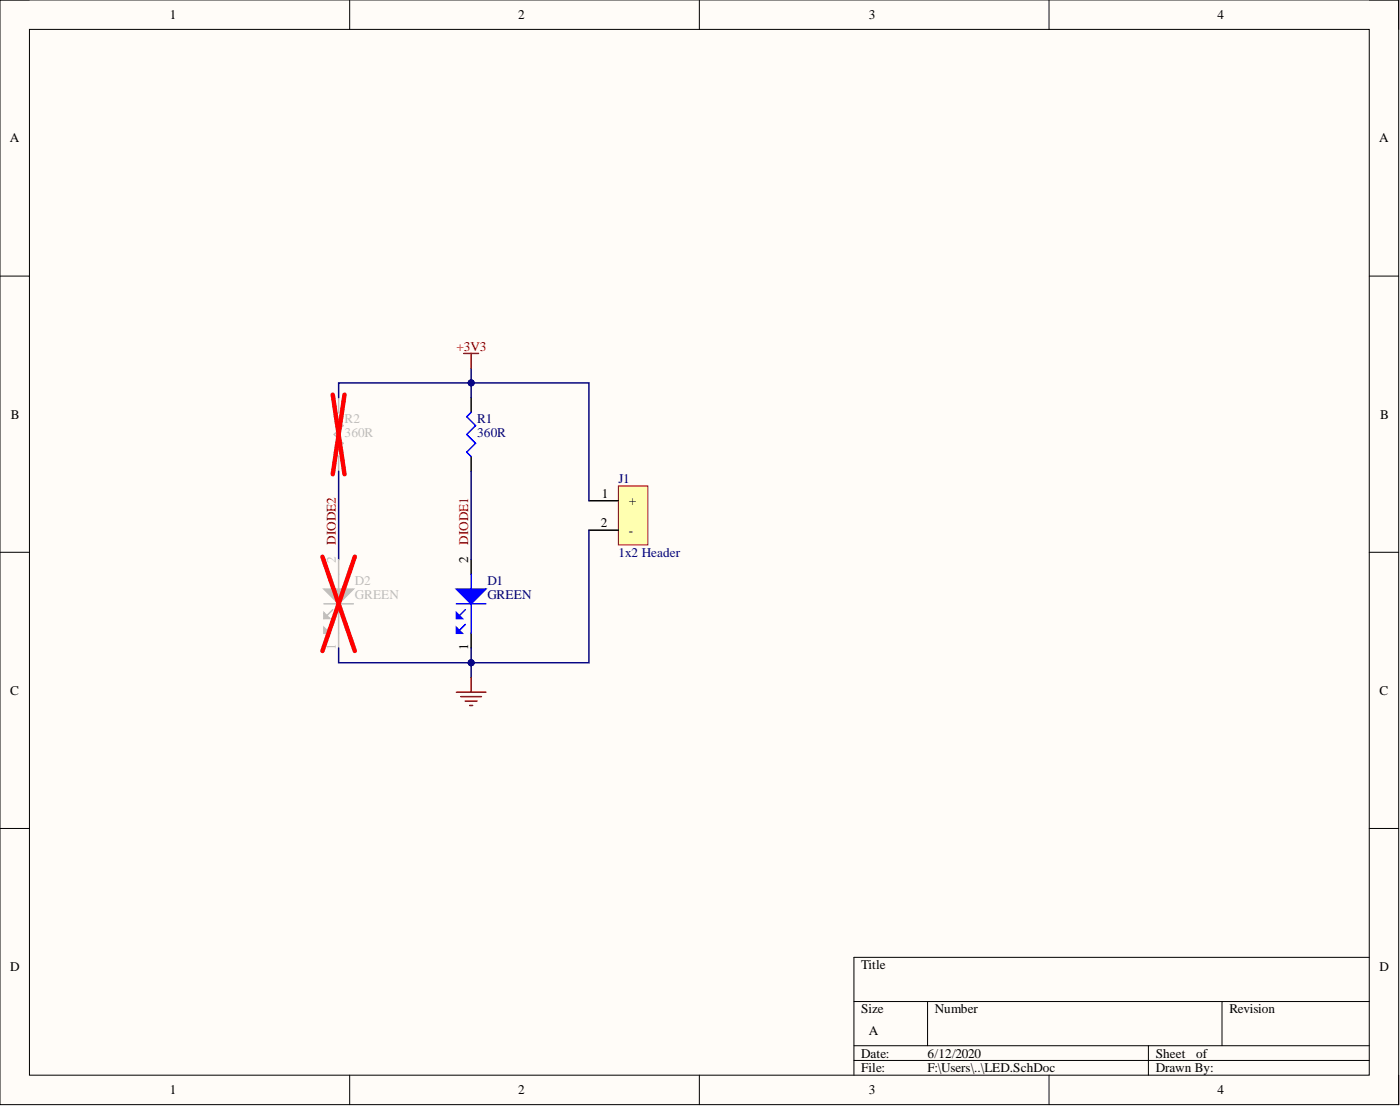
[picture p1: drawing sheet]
<svg xmlns="http://www.w3.org/2000/svg" width="241mm" height="190mm" viewBox="0 0 241 190" stroke-linecap="round" stroke-linejoin="round" font-family="sans-serif">
<path d="M0 0h241.1v190.3h-241.1z" fill-rule="evenodd" fill="#fffcf8"/>
<path d="M0 0h241.1v190.3h-241.1z" fill="none" stroke="#000" stroke-width=".17"/>
<path d="M5.1 5.1h230.9v180.1h-230.9z" fill-rule="evenodd" fill="#fffcf8"/>
<g fill="none" stroke="#000" stroke-width=".17">
<path d="M0 0h5.1M60.3 0v5.1M120.5 0v5.1M180.8 0v5.1M236 0h5.1v5.1M5.1 5.1h230.9v180.1h-230.9zM0 47.6h5.1M236 47.6h5.1M0 95.1h5.1M236 95.1h5.1M0 142.7h5.1M236 142.7h5.1"/>
<path d="M147.2 172.5h88.8M159.9 172.5v7.6M210.6 172.5v7.6M236 164.9h-88.8v20.3M60.3 185.2v5.1M120.5 185.2v5.1M147.2 180.1h88.8M147.2 182.7h88.8M180.8 185.2v5.1M197.9 180.1v5.1M241.1 185.2v5.1"/>
</g>
<path d="M106.6 83.7h5.1v10.2h-5.1z" fill-rule="evenodd" fill="#ffffb0"/>
<path d="M106.6 83.7h5.1v10.2h-5.1z" fill="none" stroke="#800000" stroke-width=".17"/>
<path d="M81.2 68.5v2.5M81.2 78.6v2.6M81.2 96.4v2.5M101.5 86.2h5.1M101.5 91.3h5.1M81.2 109.1v2.5" fill="none" stroke="#000" stroke-width=".25"/>
<path d="M81.2 71l-.8 .8 1.6 1.5-1.6 1.5 1.6 1.6-1.6 1.5 .8 .7M81.2 98.9v2.6M78.7 104h5M80.2 105l-1.5 1.5M81.2 104v5.1" fill="none" stroke="#00f" stroke-width=".25"/>
<path d="M78.7 101.5h5l-2.5 2.5z" fill="#00f"/>
<path d="M78.7 101.5h5l-2.5 2.5z" fill="none" stroke="#00f" stroke-width=".25"/>
<path d="M78.7 105.5l1 1h-1z" fill="#00f"/>
<path d="M78.7 105.5l1 1h-1zM80.2 107.6l-1.5 1.5" fill="none" stroke="#00f" stroke-width=".25"/>
<path d="M78.7 108.1l1 1h-1z" fill="#00f"/>
<path d="M78.7 108.1l1 1h-1z" fill="none" stroke="#00f" stroke-width=".25"/>
<path d="M81.2 68.5v-2.5h20.3v20.2" fill="none" stroke="#000080" stroke-width=".25"/>
<circle cx="81.2" cy="66" r=".51" fill="#000080"/>
<circle cx="81.2" cy="66" r=".51" fill="none" stroke="#000080" stroke-width=".17"/>
<path d="M101.5 91.3v22.9h-20.3v-2.6" fill="none" stroke="#000080" stroke-width=".25"/>
<circle cx="81.2" cy="114.2" r=".51" fill="#000080"/>
<circle cx="81.2" cy="114.2" r=".51" fill="none" stroke="#000080" stroke-width=".17"/>
<path d="M81.2 63.4v2.6" fill="none" stroke="#000080" stroke-width=".25"/>
<circle cx="81.2" cy="66" r=".51" fill="#000080"/>
<circle cx="81.2" cy="66" r=".51" fill="none" stroke="#000080" stroke-width=".17"/>
<path d="M81.2 114.2v2.5" fill="none" stroke="#000080" stroke-width=".25"/>
<circle cx="81.2" cy="114.2" r=".51" fill="#000080"/>
<circle cx="81.2" cy="114.2" r=".51" fill="none" stroke="#000080" stroke-width=".17"/>
<path d="M58.4 81.2v15.2M81.2 81.2v15.2" fill="none" stroke="#000080" stroke-width=".25"/>
<path d="M79.9 60.9h2.6M81.2 60.9v2.5M78.7 119.2h5M79.4 120h3.6M81.2 116.7v2.5M80.2 120.8h2M81 121.5h.5" fill="none" stroke="#800000" stroke-width=".25"/>
<path d="M58.4 68.5v2.5l-.8 .8 1.5 1.5-1.5 1.5 1.5 1.6-1.5 1.5 .8 .7v2.6M58.4 96.4v5.1M55.8 104h5.1M57.4 105l-1.6 1.5M58.4 104v7.6" fill="none" stroke="#bfbebc" stroke-width=".25"/>
<path d="M57.4 68l2 13.7M59.4 68l-2 13.7" fill="none" stroke="#f00" stroke-width=".76"/>
<path d="M55.8 101.5h5.1l-2.5 2.5z" fill="#bfbebc"/>
<path d="M55.8 101.5h5.1l-2.5 2.5z" fill="none" stroke="#bfbebc" stroke-width=".25"/>
<path d="M55.8 105.5l1 1h-1z" fill="#bfbebc"/>
<path d="M55.8 105.5l1 1h-1zM57.4 107.6l-1.6 1.5" fill="none" stroke="#bfbebc" stroke-width=".25"/>
<path d="M55.8 108.1l1 1h-1z" fill="#bfbebc"/>
<path d="M55.8 108.1l1 1h-1z" fill="none" stroke="#bfbebc" stroke-width=".25"/>
<path d="M55.6 95.9l5.6 16.2M61.2 95.9l-5.6 16.2" fill="none" stroke="#f00" stroke-width=".76"/>
<path d="M81.2 66h-22.8v2.5" fill="none" stroke="#000080" stroke-width=".25"/>
<circle cx="81.2" cy="66" r=".51" fill="#000080"/>
<circle cx="81.2" cy="66" r=".51" fill="none" stroke="#000080" stroke-width=".17"/>
<path d="M58.4 111.6v2.6h22.8" fill="none" stroke="#000080" stroke-width=".25"/>
<circle cx="81.2" cy="114.2" r=".51" fill="#000080"/>
<circle cx="81.2" cy="114.2" r=".51" fill="none" stroke="#000080" stroke-width=".17"/>
<g font-size="2.3">
<text x="29.3" y="3.3">1</text>
<text x="89.3" y="3.3">2</text>
<text x="149.7" y="3.3">3</text>
<text x="209.9" y="3.3">4</text>
<text x="1.7" y="24.5">A</text>
<text x="237.7" y="24.5">A</text>
<text x="1.9" y="72.1">B</text>
<text x="237.9" y="72.1">B</text>
<text x="103.7" y="85.7">1</text>
<text x="108.4" y="87">+</text>
<text x="103.5" y="90.8">2</text>
<text x="108.4" y="92.1">-</text>
<text x="80.7" y="96.9" transform="rotate(-90 80.7 96.9)">2</text>
<text x="80.7" y="112" transform="rotate(-90 80.7 112)">1</text>
<text x="1.8" y="119.7">C</text>
<text x="237.8" y="119.7">C</text>
<text x="1.8" y="167.3">D</text>
<text x="148.5" y="166.9">Title</text>
<text x="237.8" y="167.3">D</text>
<text x="148.5" y="174.5">Size</text>
<text x="149.7" y="178.3">A</text>
<text x="161.1" y="174.5">Number</text>
<text x="211.9" y="174.5">Revision</text>
<text x="148.5" y="182.1">Date:</text>
<text x="148.5" y="184.7">File:</text>
<text x="159.9" y="182.1">6/12/2020</text>
<text x="159.9" y="184.7">F:\Users\..\LED.SchDoc</text>
<text x="199.2" y="182.1">Sheet</text>
<text x="199.2" y="184.7">Drawn By:</text>
<text x="206.1" y="182.1">of</text>
<text x="29.3" y="188.5">1</text>
<text x="89.3" y="188.5">2</text>
<text x="149.7" y="188.5">3</text>
<text x="209.9" y="188.5">4</text>
</g>
<g font-size="2.3" fill="#800000">
<text x="78.7" y="60.4">+3V3</text>
<text x="57.9" y="93.9" transform="rotate(-90 57.9 93.9)">DIODE2</text>
<text x="80.7" y="93.9" transform="rotate(-90 80.7 93.9)">DIODE1</text>
</g>
<g font-size="2.3" fill="#bfbebc">
<text x="59.4" y="72.8">R2</text>
<text x="59.4" y="75.3">360R</text>
<text x="57.9" y="96.9" transform="rotate(-90 57.9 96.9)">2</text>
<text x="61.2" y="100.7">D2</text>
<text x="61.2" y="103.2">GREEN</text>
<text x="57.9" y="112" transform="rotate(-90 57.9 112)">1</text>
</g>
<g font-size="2.3" fill="#000080">
<text x="82.2" y="72.8">R1</text>
<text x="82.2" y="75.3">360R</text>
<text x="106.6" y="83.2">J1</text>
<text x="106.6" y="95.9">1x2 Header</text>
<text x="84" y="100.7">D1</text>
<text x="84" y="103.2">GREEN</text>
</g>
</svg>
